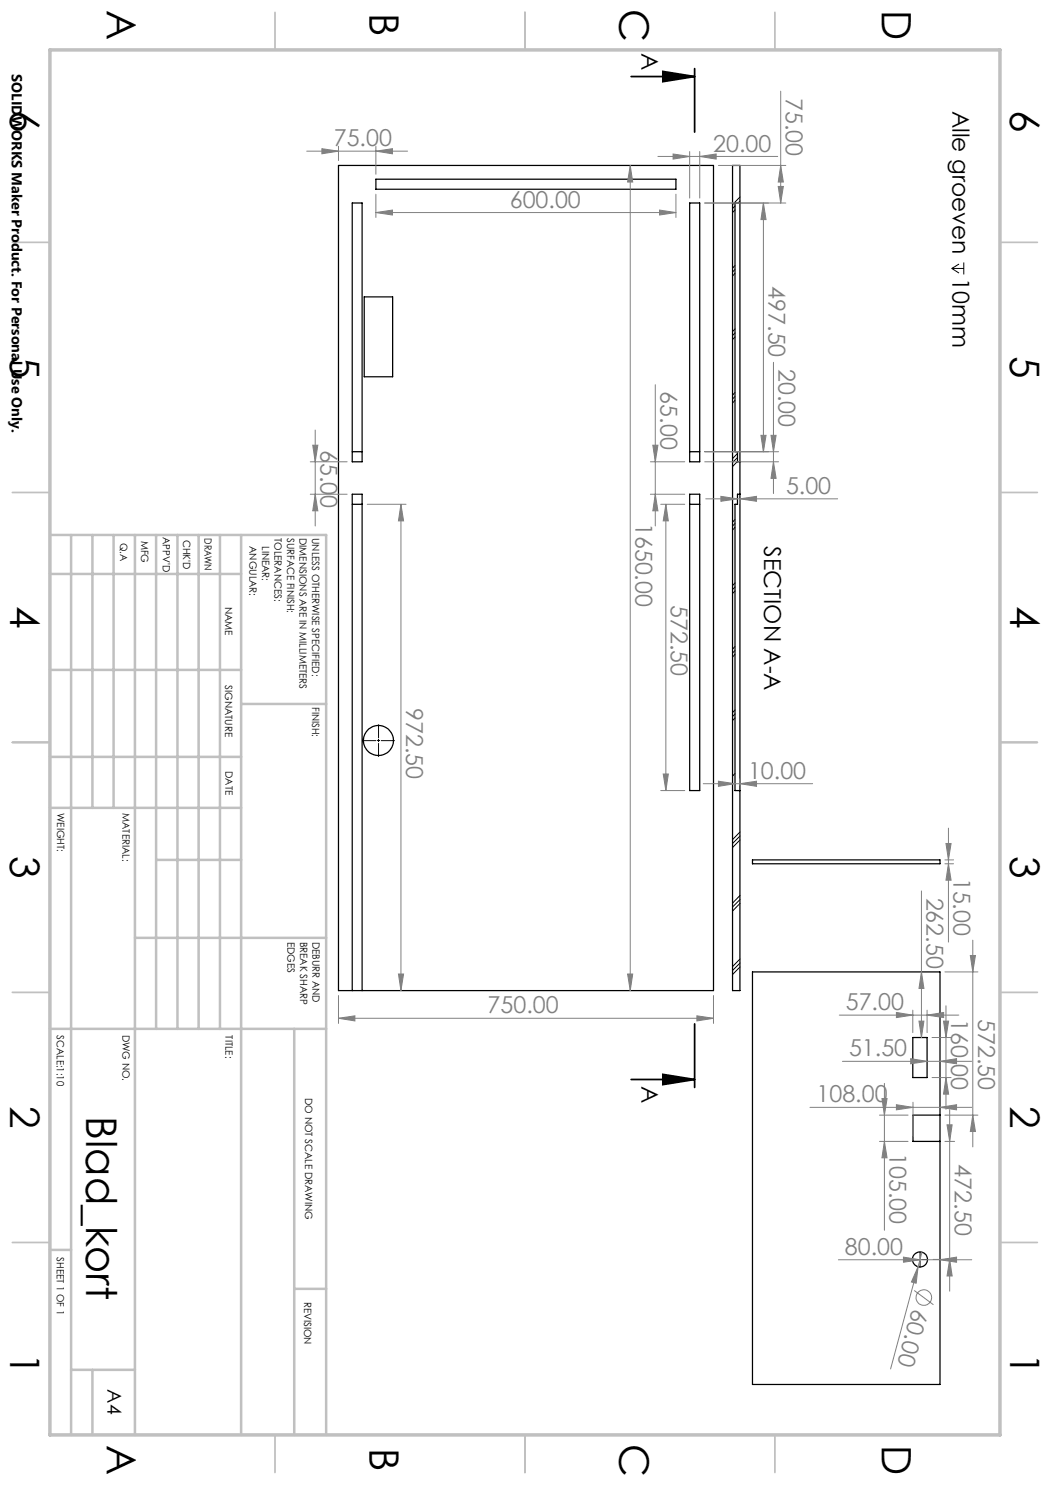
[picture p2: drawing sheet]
<svg xmlns="http://www.w3.org/2000/svg" width="210mm" height="297mm" viewBox="0 0 210 297" stroke-linecap="round" stroke-linejoin="round" font-family="sans-serif">
<g fill="none" stroke="#000" stroke-width=".25">
<path d="M67.7 33.1h75v165h-75zM75.2 35.8h60v2.1h-60zM146.5 33.1h1.5v165h-1.5zM70.4 40.6h2v51.8h-2zM72.8 59.4h5.7v16h-5.7zM137.9 40.6h2v51.8h-2zM148 40.6h-1v49.7h.5v2.1h.5M70.4 90.3h2M137.9 98.8h2v59.3h-2zM137.9 90.3h2M148 98.8h-.5v2.1h-.5v57.2h1M70.4 100.9h2"/>
<path d="M137.9 100.9h2M150.5 172h37.5v.8h-37.5zM70.4 198.1v-99.3h2v99.3M150.5 194.4h37.5v82.5h-37.5zM182.6 207.5h2.8v8h-2.8zM188 223h-5.4v5.3h5.4"/>
<circle cx="75.7" cy="148.1" r="3"/>
<circle cx="184" cy="251.9" r="1.51"/>
</g>
<g fill="none" stroke="#000" stroke-width=".2">
<path d="M148 39.4l-1.5 1.5M147 53.1l-.5 .5M147 41.2l-.5 .5M147 53.9l-.5 .5M147 42l-.5 .5M147 54.7l-.5 .5M148 40.2l-.4 .4M190.4 53.7h2.4M190.4 53.7l1.4 .9M191.8 52.8l-1.4 .9M192.8 52.5v2.4M147 65.8l-.5 .5"/>
<path d="M147 78.5l-.5 .5M147 66.6l-.5 .5M147 79.3l-.5 .5M147 67.4l-.5 .5M147 80.1l-.5 .5M147.5 90.7l-1 1M147.5 91.5l-1 1M147.5 92.3l-1 1M147 103.9l-.5 .5M147 116.6l-.5 .5M147 104.7l-.5 .5M147 117.4l-.5 .5"/>
<path d="M147 105.5l-.5 .5M147 118.2l-.5 .5M147 129.3l-.5 .5M147 130.1l-.5 .5M147 130.9l-.5 .5M75.4 148.1h.6M75.7 147.8v.5M147 142l-.5 .5M147 154.7l-.5 .5M147 142.8l-.5 .5M147 143.6l-.5 .5M148 166.4l-1.5 1.5"/>
<path d="M148 179.1l-1.5 1.5M148 167.2l-1.5 1.5M148 179.9l-1.5 1.5M148 168l-1.5 1.5M148 191.8l-1.5 1.5M148 192.6l-1.5 1.5M148 180.7l-1.5 1.5M148 193.4l-1.5 1.5M183.9 251.9h.2M184 251.8v.2"/>
</g>
<g fill="none" stroke="#808080" stroke-width=".2">
<path d="M156.1 18.2v22.4M61.3 30.2h20.2M64.4 29.7l3.3 .5-3.3 .6zM67.7 29.2v2.9M75.2 38.8v4.7M75.2 30.2l3.3-.5v1.1zM75.2 29.2v5.7M126 33.1l.5 3.3h-1zM126 33.1v165M131.6 31.3h23.9M134.6 30.8l3.3 .5-3.3 .5zM135.2 38.8v4.7"/>
<path d="M137.9 30.3v9.3M139.9 31.3l3.3-.5v1zM139.9 30.3v9.3M143.7 33.1h13.5M155.6 37.3h1.1l-.6 3.3zM156.1 33.1l.6 3.3h-1.1zM75.2 42.5l3.3-.5v1zM75.2 42.5h60M131.9 42l3.3 .5-3.3 .5zM140.9 40.6h16.3M152.7 40.6l.5 3.3h-1zM152.7 40.6v49.7"/>
<path d="M131.1 76.9v28.3M154.7 72.5v26.2M62.1 92.4h7.3M62.1 98.8h7.3M62.5 89h1.1l-.6 3.4zM63 98.8l.6 3.4h-1.1zM63 86v19.2M130.1 92.4h6.8M130.1 98.8h6.8M130.6 89h1l-.5 3.4zM131.1 98.8l.5 3.4h-1zM140.9 92.4h14.8"/>
<path d="M140.9 90.3h14.8M141.1 99.8h26.4M144.2 99.3l3.3 .5-3.3 .5zM148 99.8l3.3-.5v1zM148 99.9v.9M152.2 87.1h1l-.5 3.2zM154.2 87.1h1l-.5 3.2zM154.7 92.4l.5 3.3h-1zM73.4 100.9h7.8M80.2 100.9l.5 3.3h-1zM80.2 100.9v97.2M132.2 100.9h4.7"/>
<path d="M133.2 100.9l.5 3.3h-1.1zM133.2 100.9v57.2M132.2 158.1h4.7M132.6 154.8h1.1l-.5 3.3zM140.7 156.7h21.8M143.7 156.2l3.3 .5-3.3 .6zM148 156.7l3.3-.5v1.1zM148 155.8v1.3M184.3 178.2v29.3M189 172.8h1.7M189 172h1.7M189.2 168.7h1l-.5 3.3z"/>
<path d="M189.7 172.8l.5 3.2h-1zM189.7 165.6v22.8M67.7 199.1v5.6M79.7 194.8h1l-.5 3.3zM125.5 194.8h1l-.5 3.3zM142.7 199.1v5.6M184.3 194.4l.5 3.3h-1zM189 194.4h6.6M194.1 191.1h1l-.5 3.3zM194.6 188v41.4M67.7 203.7l3.3-.5v1zM67.7 203.7h75"/>
<path d="M139.4 203.2l3.3 .5-3.3 .5zM167.9 203h23.9M168.5 212.3h25.8M176.4 219.7h1l-.5 3.3zM176.9 216.7v29.4M179.3 202.5l3.3 .5-3.3 .5zM182.1 211.7l3.3 .6-3.3 .5zM182.6 202v4.5M183.8 204.2h1l-.5 3.3zM185.4 203l3.3-.5v1zM185.4 202v4.5M186.4 207.5h3.8"/>
<path d="M186.4 215.5h3.8M188 212.3l3.3-.6v1.1zM188.7 204.2h1l-.5 3.3zM189.2 215.5l.5 3.3h-1zM189.2 201.2v20.7M162 221.5h32.3M175.9 223h5.7M175.9 228.3h5.7M176.9 228.3l.5 3.3h-1zM179.3 220.9l3.3 .6-3.3 .5zM182.6 220.5v6.8M188 221.5l3.3-.6v1.1z"/>
<path d="M189 228.3h1.9M189 223h6.6M189.4 225h1l-.5 3.3zM189.9 221.9v36.3M194.6 223l.5 3.3h-1zM167.7 252h26.6M180.7 251.4l3.3 .6-3.3 .4zM182.8 258.1l3.9 2.8M183.6 253.3l-.4 3.3-.9-.2zM184.4 250.4l-6.3 23.4M186.6 251.9h4.3M188 252l3.3-.6v1z"/>
<path d="M189.9 251.9l.5 3.3h-1z"/>
<circle cx="184.8" cy="259.5" r="1.56"/>
</g>
<path d="M126.2 15.3h12.7M132.6 14.3l6.3 1-6.3 1zM138.9 13.7v12.7M126.2 215.9h12.7M132.6 214.9l6.3 1-6.3 1zM138.9 204.8v12.7" fill="none" stroke="#000" stroke-width=".35"/>
<path d="M75.2 148.1h-2.7M75.7 147.6v-2.7M75.7 148.6v2.8M76.2 148.1h2.8M183.8 251.9h-1.4M184 251.7v-1.4M184 252.2v1.3M184.3 251.9h1.3" fill="none" stroke="#000" stroke-width=".2" stroke-dasharray="15.2 1.3 1.3 1.3" stroke-linecap="butt"/>
<g fill="none" stroke="#c0c0c0" stroke-width=".35">
<path d="M55 2.5v7.5M105 2.5v7.5M155 2.5v7.5M2.5 48.5h7.5M200 48.5h7.5M2.5 98.5h7.5M200 98.5h7.5M2.5 148.5h7.5M200 148.5h7.5M2.5 198.5h7.5M200 198.5h7.5M2.5 248.5h7.5"/>
<path d="M200 248.5h7.5M55 287v7.5M105 287v7.5M155 287v7.5"/>
</g>
<g fill="none" stroke="#c0c0c0" stroke-width=".5">
<path d="M10 107h55.2v180M10 114.8h38.2M14.2 107v180M18.5 107v54.6M22.7 107v54.6M27 107v180M31.2 107v98.8M35.5 107v98.8M39.7 107v98.8M44 107v98.8M48.2 107v180M10 134h38.2"/>
<path d="M10 151.4h38.2M48.2 140.8h17M10 161.6h38.2M31.2 172h17M27 187.6h38.2M10 205.8h55.2M58.8 205.8v81.2M10 250h4.2M58.8 257.8h6.4M14.2 274h12.8M18.5 274v13"/>
</g>
<path d="M10 10h190v277h-190z" fill="none" stroke="#c0c0c0" stroke-width=".7"/>
<path d="M132.6 214.9l6.3 1-6.3 1zM132.6 14.3l6.3 1-6.3 1z" fill="#000"/>
<g fill="#808080">
<path d="M183.6 253.3l-.4 3.3-.9-.2z"/>
<path d="M194.6 223l.5 3.3h-1zM194.1 191.1h1l-.5 3.3zM183.8 204.2h1l-.5 3.3zM184.3 194.4l.5 3.3h-1zM189.7 172.8l.5 3.2h-1zM189.2 168.7h1l-.5 3.3zM125.5 194.8h1l-.5 3.3zM126 33.1l.5 3.3h-1zM155.6 37.3h1.1l-.6 3.3zM156.1 33.1l.6 3.3h-1.1z"/>
<path d="M188.7 204.2h1l-.5 3.3zM189.2 215.5l.5 3.3h-1zM176.4 219.7h1l-.5 3.3zM176.9 228.3l.5 3.3h-1zM133.2 100.9l.5 3.3h-1.1zM132.6 154.8h1.1l-.5 3.3zM80.2 100.9l.5 3.3h-1zM79.7 194.8h1l-.5 3.3zM130.6 89h1l-.5 3.4zM131.1 98.8l.5 3.4h-1zM62.5 89h1.1l-.6 3.4zM63 98.8l.6 3.4h-1.1z"/>
<path d="M189.9 251.9l.5 3.3h-1zM189.4 225h1l-.5 3.3z"/>
<path d="M152.2 87.1h1l-.5 3.2zM152.7 40.6l.5 3.3h-1zM154.7 92.4l.5 3.3h-1zM154.2 87.1h1l-.5 3.2z"/>
<path d="M179.3 202.5l3.3 .5-3.3 .5zM185.4 203l3.3-.5v1zM182.1 211.7l3.3 .6-3.3 .5zM188 212.3l3.3-.6v1.1zM180.7 251.4l3.3 .6-3.3 .4zM188 252l3.3-.6v1zM134.6 30.8l3.3 .5-3.3 .5zM139.9 31.3l3.3-.5v1zM144.2 99.3l3.3 .5-3.3 .5zM148 99.8l3.3-.5v1z"/>
<path d="M179.3 220.9l3.3 .6-3.3 .5zM188 221.5l3.3-.6v1.1zM75.2 42.5l3.3-.5v1zM131.9 42l3.3 .5-3.3 .5z"/>
<path d="M139.4 203.2l3.3 .5-3.3 .5zM67.7 203.7l3.3-.5v1zM75.2 30.2l3.3-.5v1.1zM64.4 29.7l3.3 .5-3.3 .6zM148 156.7l3.3-.5v1.1zM143.7 156.2l3.3 .5-3.3 .6z"/>
</g>
<text font-size="8.5" x="17.3" y="223.2" transform="rotate(90 17.3 223.2)">Blad_kort</text>
<g font-size="8.1">
<text x="21.4" y="2" transform="rotate(90 21.4 2)">A</text>
<text x="73.9" y="2.7" transform="rotate(90 73.9 2.7)">B</text>
<text x="123.9" y="1.7" transform="rotate(90 123.9 1.7)">C</text>
<text x="176.4" y="2" transform="rotate(90 176.4 2)">D</text>
<text x="2" y="22" transform="rotate(90 2 22)">6</text>
<text x="202" y="22" transform="rotate(90 202 22)">6</text>
<text x="2" y="71.2" transform="rotate(90 2 71.2)">5</text>
<text x="202" y="71.2" transform="rotate(90 202 71.2)">5</text>
<text x="2" y="121.2" transform="rotate(90 2 121.2)">4</text>
<text x="202" y="121.2" transform="rotate(90 202 121.2)">4</text>
<text x="2" y="171.3" transform="rotate(90 2 171.3)">3</text>
<text x="202" y="171.3" transform="rotate(90 202 171.3)">3</text>
<text x="2" y="221.3" transform="rotate(90 2 221.3)">2</text>
<text x="202" y="221.3" transform="rotate(90 202 221.3)">2</text>
<text x="2" y="270.5" transform="rotate(90 2 270.5)">1</text>
<text x="202" y="270.5" transform="rotate(90 202 270.5)">1</text>
<text x="21.4" y="289" transform="rotate(90 21.4 289)">A</text>
<text x="73.9" y="289.7" transform="rotate(90 73.9 289.7)">B</text>
<text x="123.9" y="288.7" transform="rotate(90 123.9 288.7)">C</text>
<text x="176.4" y="289" transform="rotate(90 176.4 289)">D</text>
</g>
<g font-size="4.7">
<text x="128.3" y="10.7" transform="rotate(90 128.3 10.7)">A</text>
<text x="190.5" y="22.2" transform="rotate(90 190.5 22.2)">Alle groeven</text>
<text x="190.5" y="55.6" transform="rotate(90 190.5 55.6)">10mm</text>
<text x="152.8" y="109.2" transform="rotate(90 152.8 109.2)">SECTION A-A</text>
<text x="128.3" y="217.3" transform="rotate(90 128.3 217.3)">A</text>
</g>
<g font-size="4.7" fill="#808080">
<text x="157.2" y="19.5" transform="rotate(90 157.2 19.5)">75.00</text>
<text x="66.8" y="29.2">75.00</text>
<text x="142.6" y="30.3">20.00</text>
<text x="102" y="41.5">600.00</text>
<text x="153.7" y="57.3" transform="rotate(90 153.7 57.3)">497.50</text>
<text x="155.7" y="73.8" transform="rotate(90 155.7 73.8)">20.00</text>
<text x="132.1" y="78.3" transform="rotate(90 132.1 78.3)">65.00</text>
<text x="64.1" y="90" transform="rotate(90 64.1 90)">65.00</text>
<text x="157.2" y="98.8">5.00</text>
<text x="127.1" y="104.6" transform="rotate(90 127.1 104.6)">1650.00</text>
<text x="134.2" y="121" transform="rotate(90 134.2 121)">572.50</text>
<text x="81.2" y="141.6" transform="rotate(90 81.2 141.6)">972.50</text>
<text x="149.6" y="155.8">10.00</text>
<text x="185.3" y="179.5" transform="rotate(90 185.3 179.5)">262.50</text>
<text x="190.7" y="175.5" transform="rotate(90 190.7 175.5)">15.00</text>
<text x="97.5" y="202.7">750.00</text>
<text x="169.2" y="202">57.00</text>
<text x="190.2" y="203.8" transform="rotate(90 190.2 203.8)">160.00</text>
<text x="195.6" y="203.8" transform="rotate(90 195.6 203.8)">572.50</text>
<text x="169.8" y="211.3">51.50</text>
<text x="163.3" y="220.5">108.00</text>
<text x="177.9" y="230.6" transform="rotate(90 177.9 230.6)">105.00</text>
<text x="191" y="232.9" transform="rotate(90 191 232.9)">472.50</text>
<text x="169" y="250.9">80.00</text>
<text x="182.5" y="261.6" transform="rotate(105 182.5 261.6)">60.00</text>
</g>
<text font-size="3.9" x="21.5" y="277.9" transform="rotate(90 21.5 277.9)">A4</text>
<text font-size="2.9" x="2.4" y="14.9" transform="rotate(90 2.4 14.9)">SOLIDWORKS Maker Product. For Personal Use Only.</text>
<g font-size="2">
<text x="32.6" y="107.4" transform="rotate(90 32.6 107.4)">APPV'D</text>
<text x="36.7" y="107.9" transform="rotate(90 36.7 107.9)">CHK'D</text>
<text x="40.9" y="107.6" transform="rotate(90 40.9 107.6)">DRAWN</text>
<text x="54.9" y="107.6" transform="rotate(90 54.9 107.6)">TOLERANCES:</text>
<text x="57.4" y="107.6" transform="rotate(90 57.4 107.6)">SURFACE FINISH:</text>
<text x="59.9" y="107.6" transform="rotate(90 59.9 107.6)">DIMENSIONS ARE IN MILLIMETERS</text>
<text x="62.4" y="107.6" transform="rotate(90 62.4 107.6)">UNLESS OTHERWISE SPECIFIED:</text>
<text x="24" y="108.5" transform="rotate(90 24 108.5)">Q.A</text>
<text x="28.2" y="108.1" transform="rotate(90 28.2 108.1)">MFG</text>
<text x="49.9" y="109.2" transform="rotate(90 49.9 109.2)">ANGULAR:</text>
<text x="52.4" y="109.2" transform="rotate(90 52.4 109.2)">LINEAR:</text>
<text x="45" y="121.3" transform="rotate(90 45 121.3)">NAME</text>
<text x="45.1" y="137" transform="rotate(90 45.1 137)">SIGNATURE</text>
<text x="62.4" y="141.4" transform="rotate(90 62.4 141.4)">FINISH:</text>
<text x="45.1" y="154.2" transform="rotate(90 45.1 154.2)">DATE</text>
<text x="11.5" y="162.6" transform="rotate(90 11.5 162.6)">WEIGHT:</text>
<text x="24.5" y="162.6" transform="rotate(90 24.5 162.6)">MATERIAL:</text>
<text x="57.5" y="188.3" transform="rotate(90 57.5 188.3)">EDGES</text>
<text x="60" y="188.3" transform="rotate(90 60 188.3)">BREAK SHARP</text>
<text x="62.5" y="188.3" transform="rotate(90 62.5 188.3)">DEBURR AND</text>
<text x="11.4" y="207.1" transform="rotate(90 11.4 207.1)">SCALE:1:10</text>
<text x="24.5" y="207" transform="rotate(90 24.5 207)">DWG NO.</text>
<text x="45.1" y="207.1" transform="rotate(90 45.1 207.1)">TITLE:</text>
<text x="61" y="219.6" transform="rotate(90 61 219.6)">DO NOT SCALE DRAWING</text>
<text x="11.4" y="251.5" transform="rotate(90 11.4 251.5)">SHEET 1 OF 1</text>
<text x="60.8" y="260.3" transform="rotate(90 60.8 260.3)">REVISION</text>
</g>
</svg>
